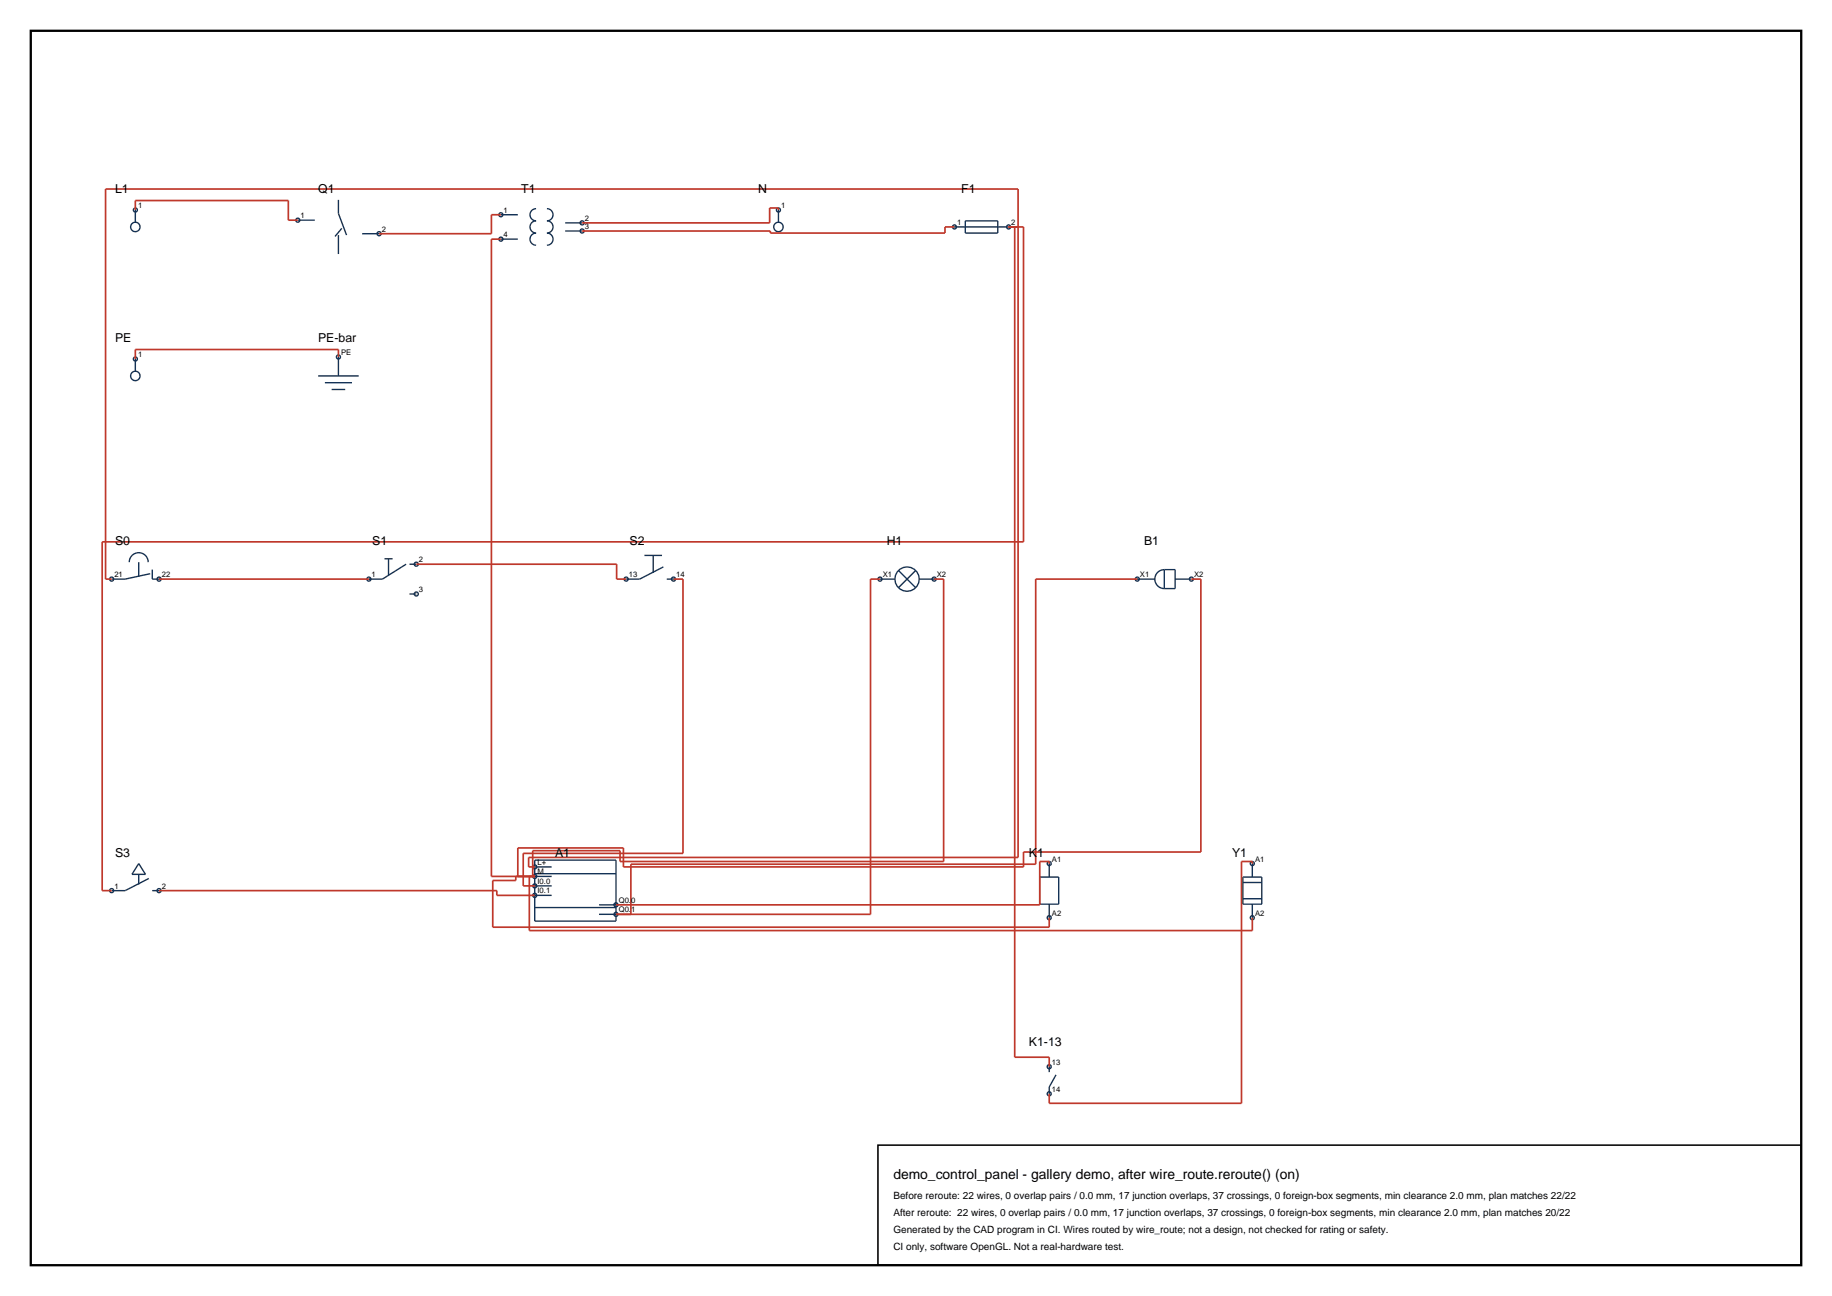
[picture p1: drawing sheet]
<svg xmlns="http://www.w3.org/2000/svg" width="420mm" height="297mm" viewBox="0 0 420 297" stroke-linecap="round" stroke-linejoin="round" font-family="sans-serif">
<path d="M7.1 7.1h405.8v282.8h-405.8z" fill="none" stroke="#000" stroke-width=".53"/>
<g fill="none" stroke="#143359" stroke-width=".32">
<path d="M31 48.1v2.8M31 48.1h.1M68.3 50.5h3.9M77.6 45.8v3.1l1.8 5M77.6 53.9v4.3M78.4 52.3l-1.6 1.9M83 53.6h3.9M114.8 49.2h3.9M114.8 54.8h3.9M122.9 47.8a1.4 1.4 0 0 0-1.4 1.4 1.4 1.4 0 0 0 1.4 1.4 1.4 1.4 0 0 0-1.4 1.4 1.4 1.4 0 0 0 1.4 1.4 1.4 1.4 0 0 0-1.4 1.4 1.4 1.4 0 0 0 1.4 1.4M125.4 47.8a1.4 1.4 0 0 1 1.4 1.4 1.4 1.4 0 0 1-1.4 1.4 1.4 1.4 0 0 1 1.4 1.4 1.4 1.4 0 0 1-1.4 1.4 1.4 1.4 0 0 1 1.4 1.4 1.4 1.4 0 0 1-1.4 1.4M129.6 51.1h3.9"/>
<path d="M129.6 52.9h3.9M178.5 48.1h.1M178.5 48.1v2.8M218.8 52h12.4M221.3 50.6h7.4v2.8h-7.4zM31 82.3v2.8M31 82.3h.1M72.9 86.2h9.3M74.5 87.7h6.2M76 89.3h3.1M77.6 81.8v4.4M77.6 81.8h.1"/>
<path d="M29.6 128.8a2.17 2.17 0 0 1 2.2-2.1 2.17 2.17 0 0 1 2.2 2.1M31.8 128.8v3.3M34.4 131.5l-5.7 1.2h-3.1M34.9 130.5v2.2h1.6M88.1 128.1h1.9M89.1 128.1v3.7M93.1 129.3l-5.4 3.4h-3.1M93.9 129.3h1.5M93.9 136.1h1.5M147.7 127.3h4.1M149.8 127.3v4M152.1 129.9l-5.5 2.8h-3.1"/>
<path d="M152.9 132.7h1.5M201.7 132.7h3.5M206 130.7l3.9 4M209.9 130.7l-3.9 4M210.7 132.7h3.5M260.7 132.7h4.1M266.9 130.5a2.17 2.17 0 0 0-2.1 2.2 2.17 2.17 0 0 0 2.1 2.2M266.9 130.5v4.4M266.9 130.5h2.5v4.4h-2.5M269.4 132.7h3.7M31.8 197.9l1.6 2.5h-3.1zM122.6 197.1h18.6v14h-18.6z"/>
<path d="M122.6 198.7h3.9M240.5 197.9v3.1M287.1 197.9v3.1M31.8 200.4v2.3M34.1 201.3l-5.4 2.8h-3.1M34.9 204.1h1.6M122.6 200.2h18.6M122.6 208h18.6M122.6 200.8h3.9M122.6 203h3.9M122.6 205.2h3.9M137.3 207.4h3.9"/>
<path d="M137.3 209.5h3.9M238.4 201h4.3v6.2h-4.3zM240.5 207.2v3.1M284.9 201h4.4v6.2h-4.4zM284.9 202.2h4.4M284.9 206h4.4M287.1 207.2v3.1M240.5 244.5v1.2M242.1 246.3l-1.6 2.8v1.6"/>
<circle cx="31" cy="48.1" r=".47"/>
<circle cx="31" cy="52" r="1.09"/>
<circle cx="68.3" cy="50.5" r=".47"/>
<circle cx="86.9" cy="53.6" r=".47"/>
<circle cx="114.8" cy="49.2" r=".47"/>
<circle cx="114.8" cy="54.8" r=".46"/>
<circle cx="133.5" cy="51.1" r=".47"/>
<circle cx="133.5" cy="52.9" r=".47"/>
<circle cx="178.5" cy="48.1" r=".47"/>
<circle cx="178.5" cy="52" r="1.09"/>
<circle cx="218.8" cy="52" r=".47"/>
<circle cx="231.2" cy="52" r=".47"/>
<circle cx="31" cy="86.2" r="1.09"/>
<circle cx="31" cy="82.3" r=".46"/>
<circle cx="77.6" cy="81.8" r=".46"/>
<circle cx="25.6" cy="132.7" r=".46"/>
<circle cx="36.5" cy="132.7" r=".47"/>
<circle cx="84.6" cy="132.7" r=".47"/>
<circle cx="95.4" cy="136.1" r=".47"/>
<circle cx="95.4" cy="129.3" r=".46"/>
<circle cx="143.5" cy="132.7" r=".46"/>
<circle cx="154.4" cy="132.7" r=".47"/>
<circle cx="201.7" cy="132.7" r=".46"/>
<circle cx="208" cy="132.7" r="2.79"/>
<circle cx="214.2" cy="132.7" r=".47"/>
<circle cx="260.7" cy="132.7" r=".47"/>
<circle cx="273.1" cy="132.7" r=".46"/>
<circle cx="122.6" cy="198.7" r=".47"/>
<circle cx="240.5" cy="197.9" r=".47"/>
<circle cx="287.1" cy="197.9" r=".46"/>
<circle cx="25.6" cy="204.1" r=".47"/>
<circle cx="36.5" cy="204.1" r=".47"/>
<circle cx="122.6" cy="203" r=".47"/>
<circle cx="122.6" cy="205.2" r=".47"/>
<circle cx="122.6" cy="200.8" r=".47"/>
<circle cx="141.2" cy="207.4" r=".46"/>
<circle cx="141.2" cy="209.5" r=".46"/>
<circle cx="240.5" cy="210.3" r=".47"/>
<circle cx="287.1" cy="210.3" r=".46"/>
<circle cx="240.5" cy="244.5" r=".47"/>
<circle cx="240.5" cy="250.7" r=".47"/>
</g>
<g fill="none" stroke="#bf382b" stroke-width=".39">
<path d="M31 48.1v-2.1h35.1v4.5h2.2M114.8 49.2h-2.1v4.4h-25.8M114.8 54.8h-2.1v146h9.9M178.5 48.1v-.4h-2.1v3.4h-42.9M218.8 52h-2.2v1.4h-40v-.5h-43.1M231.2 52h3.4v72.2h-211.2v79.9h2.2M232.6 52v190.3h7.9v2.2M77.6 81.8v-1.7h-46.6v2.2M25.6 132.7h-1.4v-89.4h209.2v153.2h-112.2v2.2h1.4M36.5 132.7h48.1M95.4 129.3h46v3.4h2.1M154.4 132.7h2.2v62.9h-36.6v7.4h2.6"/>
<path d="M201.7 132.7h-2.1v76.8h-58.4M214.2 132.7h2.1v64.7h-74.2v-2.5h-20v5.9M260.7 132.7h-23.3v65.3h-92.8v11.5M273.1 132.7h2.2v62.6h-40.7v3.4h-91.7v-4.4h-24.2v6.5M240.5 197.9v-.5h-2.1v10h-97.2M287.1 197.9v-.5h-2.5v55.4h-44.1v-2.1M36.5 204.1h77.4v1.1h8.7M118.2 200.8v1h-5.2v10.7h127.5v-2.2M121.4 200.8v12.5h165.7v-3"/>
</g>
<path d="M201.3 262.4h211.6v27.5h-211.6z" fill="none" stroke="#000" stroke-width=".35"/>
<text font-size="3.2" x="204.8" y="270.2">demo_control_panel - gallery demo, after wire_route.reroute() (on)</text>
<g font-size="2.8">
<text x="26.4" y="44.2">L1</text>
<text x="72.9" y="44.2">Q1</text>
<text x="119.5" y="44.2">T1</text>
<text x="173.8" y="44.2">N</text>
<text x="220.4" y="44.2">F1</text>
<text x="26.4" y="78.4">PE</text>
<text x="72.9" y="78.4">PE-bar</text>
<text x="26.4" y="125">S0</text>
<text x="85.3" y="125">S1</text>
<text x="144.3" y="125">S2</text>
<text x="203.3" y="125">H1</text>
<text x="262.3" y="125">B1</text>
<text x="26.4" y="196.3">S3</text>
<text x="127.3" y="196.3">A1</text>
<text x="235.9" y="196.3">K1</text>
<text x="282.4" y="196.3">Y1</text>
<text x="235.9" y="239.8">K1-13</text>
</g>
<g font-size="2.3">
<text x="204.8" y="274.8">Before reroute: 22 wires, 0 overlap pairs / 0.0 mm, 17 junction overlaps, 37 crossings, 0 foreign-box segments, min clearance 2.0 mm, plan matches 22/22</text>
<text x="204.8" y="278.7">After reroute: 22 wires, 0 overlap pairs / 0.0 mm, 17 junction overlaps, 37 crossings, 0 foreign-box segments, min clearance 2.0 mm, plan matches 20/22</text>
<text x="204.8" y="282.5">Generated by the CAD program in CI. Wires routed by wire_route; not a design, not checked for rating or safety.</text>
<text x="204.8" y="286.4">CI only, software OpenGL. Not a real-hardware test.</text>
</g>
<g font-size="1.8">
<text x="31.6" y="47.7">1</text>
<text x="179.1" y="47.7">1</text>
<text x="68.9" y="50">1</text>
<text x="87.5" y="53.1">2</text>
<text x="115.5" y="48.8">1</text>
<text x="134.1" y="50.6">2</text>
<text x="134.1" y="52.5">3</text>
<text x="219.4" y="51.5">1</text>
<text x="231.9" y="51.5">2</text>
<text x="115.5" y="54.3">4</text>
<text x="31.6" y="81.8">1</text>
<text x="78.2" y="81.3">PE</text>
<text x="96.1" y="128.8">2</text>
<text x="26.2" y="132.2">21</text>
<text x="37.1" y="132.2">22</text>
<text x="85.2" y="132.2">1</text>
<text x="96.1" y="135.7">3</text>
<text x="144.2" y="132.2">13</text>
<text x="155" y="132.2">14</text>
<text x="202.4" y="132.2">X1</text>
<text x="214.8" y="132.2">X2</text>
<text x="261.3" y="132.2">X1</text>
<text x="273.8" y="132.2">X2</text>
<text x="241.2" y="197.4">A1</text>
<text x="287.7" y="197.4">A1</text>
<text x="26.2" y="203.6">1</text>
<text x="37.1" y="203.6">2</text>
<text x="123.2" y="198.2">L+</text>
<text x="123.2" y="200.4">M</text>
<text x="123.2" y="202.6">I0.0</text>
<text x="123.2" y="204.7">I0.1</text>
<text x="141.8" y="206.9">Q0.0</text>
<text x="141.8" y="209.1">Q0.1</text>
<text x="241.2" y="209.8">A2</text>
<text x="287.7" y="209.8">A2</text>
<text x="241.2" y="244">13</text>
<text x="241.2" y="250.2">14</text>
</g>
</svg>
